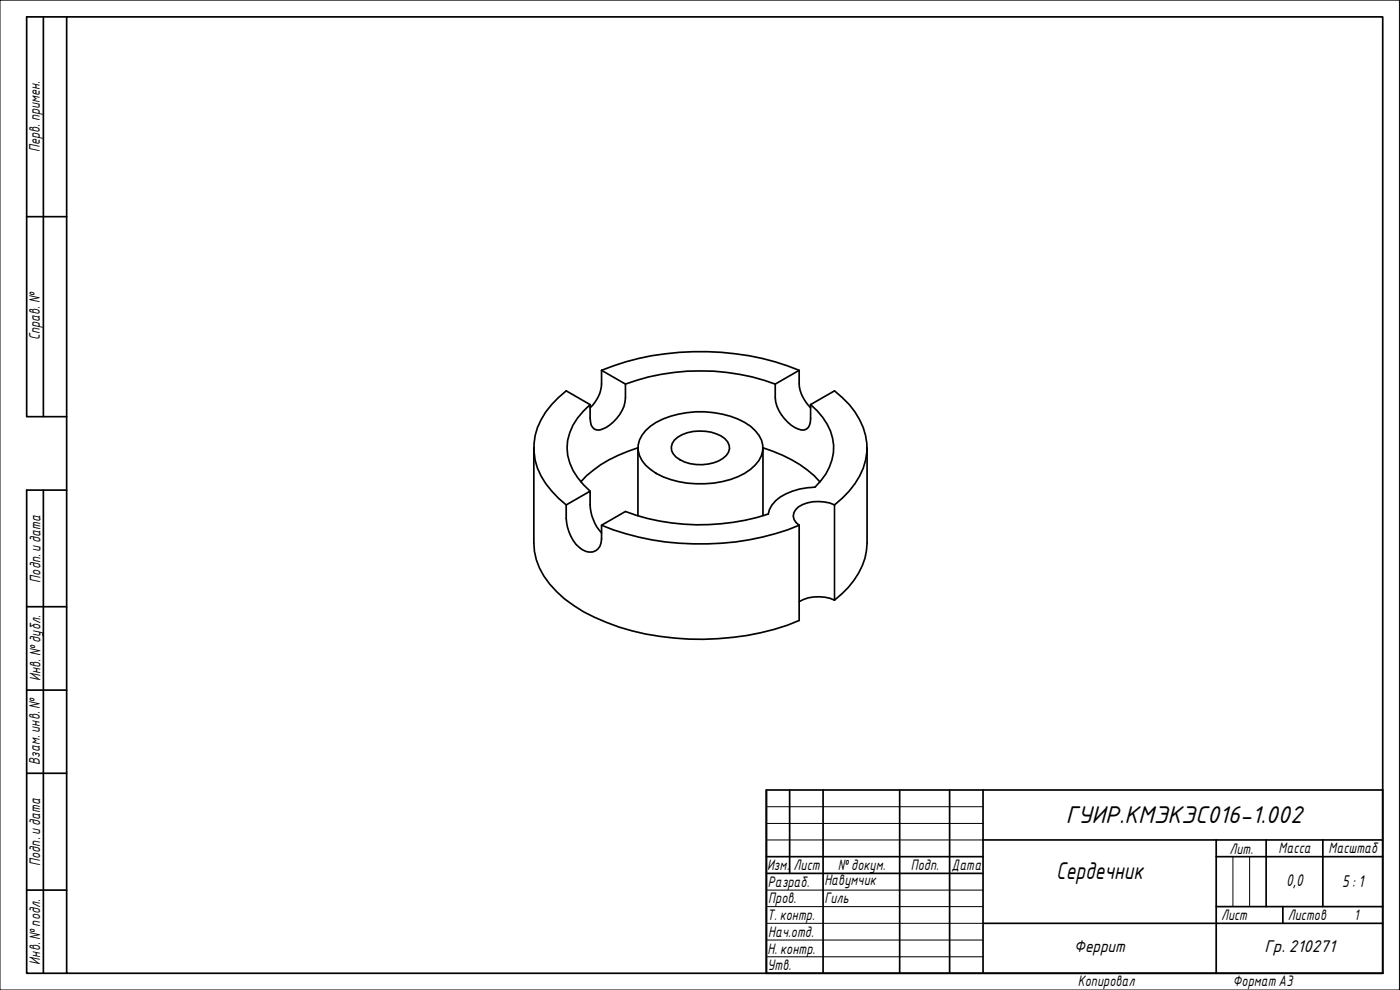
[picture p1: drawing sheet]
<svg xmlns="http://www.w3.org/2000/svg" width="420mm" height="297mm" viewBox="0 0 420 297" stroke-linecap="round" stroke-linejoin="round" font-family="sans-serif">
<g fill="none" stroke="#000" stroke-width=".51">
<path d="M180.5 111.1a81.1 81.1 0 0 1 59.3 0M180.5 111.1a16 16 0 0 1-.5 6.9l-1.5 2.8-1.4 1.6M180.5 111.1l7.2 4.1M187.7 115.2a66.1 66.1 0 0 1 45 0M187.7 115.2a12.7 12.7 0 0 1-1.8 9.2 10.9 10.9 0 0 1-5.9 4.6 2.33 2.33 0 0 1-2.8-2.4l-.1-5.2-7.2-4.1a22.8 22.8 0 0 0-9.6 15.8 18.7 18.7 0 0 0 5.2 14.2l2.1 2.2 2.3 2M232.7 115.2l7.1-4.1a14 14 0 0 0 .6 6.9l1.5 2.8 1.4 1.6M232.7 115.2a12.3 12.3 0 0 0 5.8 13.1 3.1 3.1 0 0 0 4.1 0l.6-1.7 .1-5.2M160.2 134.4v28.5a20.4 20.4 0 0 0 6.9 14.6 46.1 46.1 0 0 0 18.6 10.6 81.5 81.5 0 0 0 54.1-1.9v-28.6M177.1 121.4a16.7 16.7 0 0 0-6.7 15.2 18.4 18.4 0 0 0 6.7 10.8M193.7 129.2a20.7 20.7 0 0 1 12.5-5.4 27.6 27.6 0 0 1 19 4.1 8.5 8.5 0 0 1 3.7 7.2 11.3 11.3 0 0 1-7.5 8 30.1 30.1 0 0 1-24.5-1.1 10.2 10.2 0 0 1-5.4-6.9 7.3 7.3 0 0 1 2.2-5.9zM202.4 132.1a12.6 12.6 0 0 1 14-1.3 3.7 3.7 0 0 1 2.5 3.2 3.7 3.7 0 0 1-1.9 3.5 12.9 12.9 0 0 1-14.1-.4 3.4 3.4 0 0 1-.5-5zM243.3 121.4l7.1-4.1a23.2 23.2 0 0 1 9.8 15.8 20.1 20.1 0 0 1-7.4 16.4l-2.4 2"/>
<path d="M243.3 121.4a17.1 17.1 0 0 1 6.8 14.4 17.2 17.2 0 0 1-5.5 10.4 18.5 18.5 0 0 0-11.9 4.1l-1.1 1.3-.7 1.2-.3 1.4a65.2 65.2 0 0 1-42.9-.7l-7.2 4.1v4.1a3.6 3.6 0 0 1-1.7 3.5 3.6 3.6 0 0 1-4-.2 12.1 12.1 0 0 1-4.9-9.4v-4.1M260.2 134.4v28.5a22.5 22.5 0 0 1-9.8 17.2M169.9 151.5l7.2-4.1a17.1 17.1 0 0 0 1.4 9.6l2 2.9M174.3 144.6a35.5 35.5 0 0 1 17.2-10.2v20.3M180.5 157.6a81.1 81.1 0 0 0 59.3 0M246.1 144.6a35.7 35.7 0 0 0-17.1-10.2v20.3M250.4 151.5a12 12 0 0 0-10.8 .6 3.1 3.1 0 0 0 .2 5.5M250.4 151.5v28.6M250.4 180.1a12.1 12.1 0 0 0-10.6 .4"/>
</g>
<g fill="none" stroke="#000" stroke-width=".51">
<path d="M230 237h185v55h-185zM237 237v25.1M247 237v55M270 237v55M285 237v55M295 237v55M230 257h65M295 252h120M365 257h50M365 252v40M380 252v20M397 252v20"/>
<path d="M230 262.1h65M295 277h120M365 272h50M385 272v5"/>
</g>
<path d="M230 242h65M230 247.1h65M230 252h65M370 257v15M375 257v15M230 267.1h65M230 272h65M230 277h65M230 282.1h65M230 287.1h65" fill="none" stroke="#000" stroke-width=".3"/>
<path d="M0 0h420v297h-420z" fill="none" stroke="#000" stroke-width=".3"/>
<path d="M20 5.1h395v286.9h-395z" fill="none" stroke="#000" stroke-width=".51"/>
<path d="M13 5.1v119.9M20 5.1h-12v119.9h12M8 65h12M13 147.1v144.9M20 147.1h-12v144.9h12M8 182h12M8 207.1h12M8 232h12M8 267.1h12" fill="none" stroke="#000" stroke-width=".51"/>
<g font-size="7">
<text x="319.8" y="247">ГУИР.КМЭКЭС016-1.002</text>
<text x="317" y="263.8">Сердечник</text>
</g>
<g font-size="4.9">
<text x="386" y="265.9">0,0</text>
<text x="402.8" y="266.2">5: 1</text>
<text x="322.3" y="285.7">Феррит</text>
<text x="379.5" y="285.7">Гр. 210271</text>
</g>
<g font-size="4.4">
<text x="11.9" y="45.6" transform="rotate(-90 11.9 45.6)">Перв. примен.</text>
<text x="12" y="102.2" transform="rotate(-90 12 102.2)">Справ. №</text>
<text x="12.2" y="174.8" transform="rotate(-90 12.2 174.8)">Подп. идата</text>
<text x="12.2" y="204.3" transform="rotate(-90 12.2 204.3)">Инв. №дубл.</text>
<text x="12" y="229.5" transform="rotate(-90 12 229.5)">Взам. инв. №</text>
<text x="369" y="256.1">Лит.</text>
<text x="383.7" y="256.1">Масса</text>
<text x="398.7" y="256.1">Масштаб</text>
<text x="12.1" y="259.8" transform="rotate(-90 12.1 259.8)">Подп. идата</text>
<text x="230.2" y="261.1">Изм.</text>
<text x="238.2" y="261.1">Лист</text>
<text x="251.5" y="261">№докум.</text>
<text x="273.4" y="261.2">Подп.</text>
<text x="285.6" y="261.2">Дата</text>
<text x="230.4" y="266.1">Разраб.</text>
<text x="247.4" y="265.7">Навумчик</text>
<text x="230.6" y="271.1">Пров.</text>
<text x="247.4" y="271.1">Гиль</text>
<text x="230.3" y="276.1">Т. контр.</text>
<text x="230.5" y="281.1">Нач.отд.</text>
<text x="366.5" y="276.1">Лист</text>
<text x="386.5" y="276.1">Листов</text>
<text x="406.4" y="276">1</text>
<text x="230.4" y="286.1">Н. контр.</text>
<text x="12.1" y="289.4" transform="rotate(-90 12.1 289.4)">Инв. №подл.</text>
<text x="230.3" y="291.1">Утв.</text>
<text x="323.5" y="295.8">Копировал</text>
<text x="370" y="295.7">Формат A3</text>
</g>
</svg>
